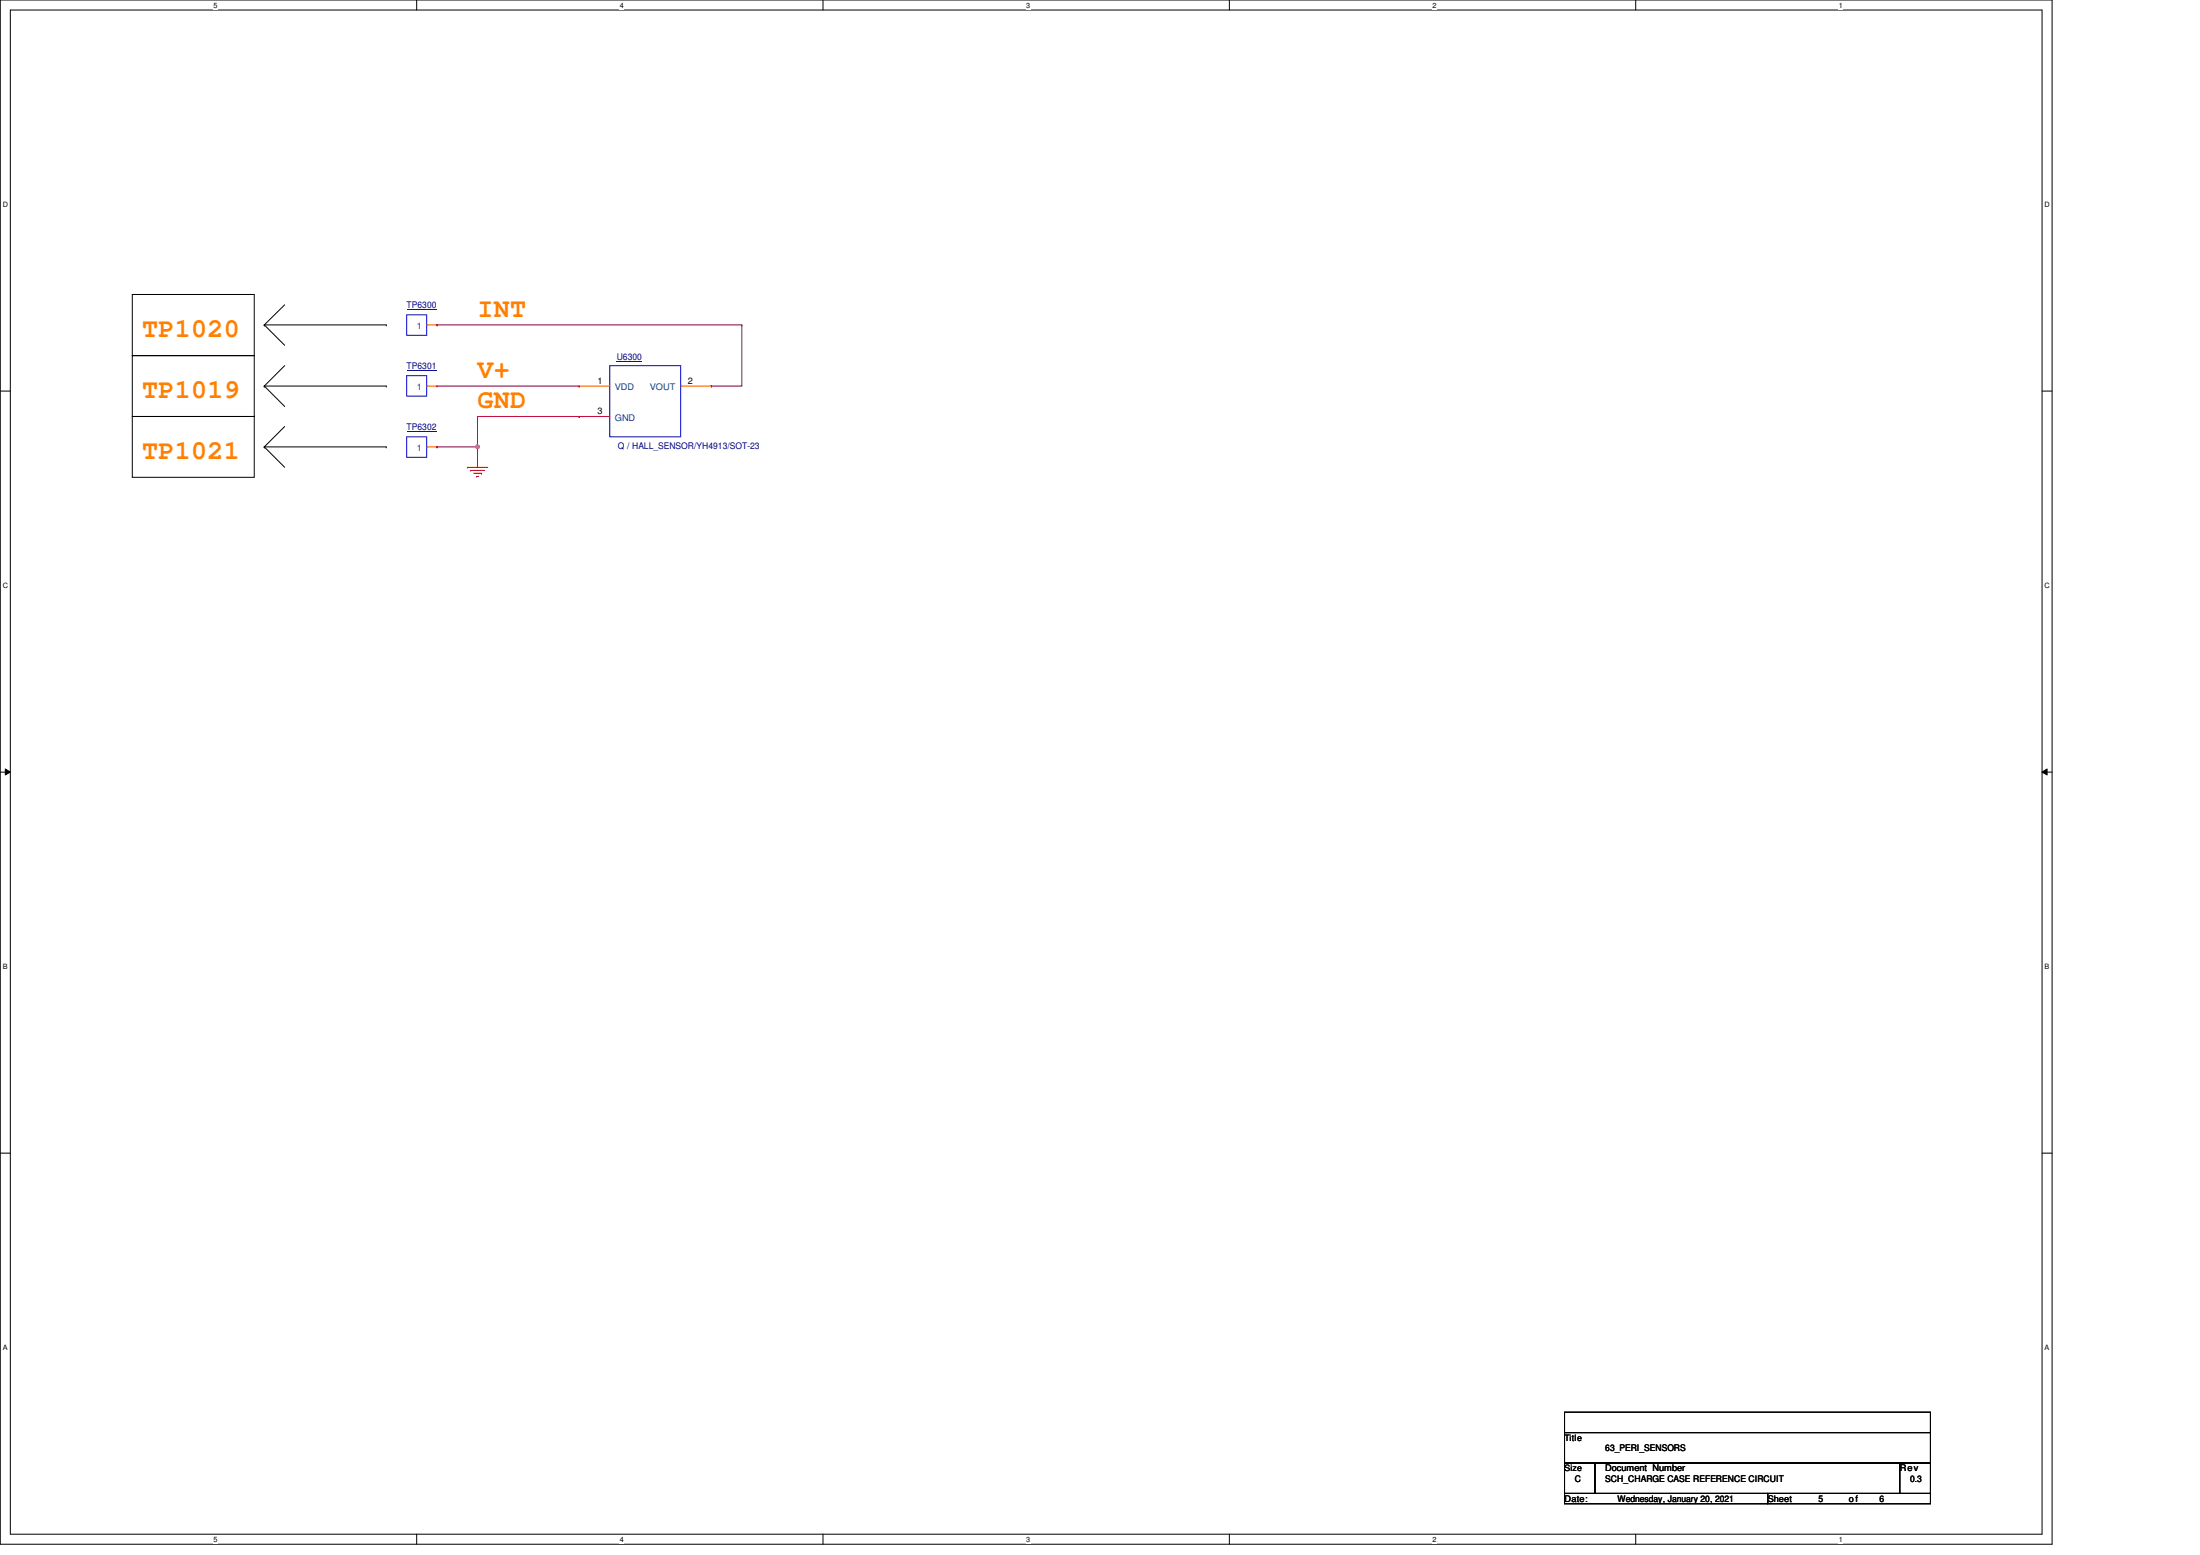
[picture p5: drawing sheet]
<svg xmlns="http://www.w3.org/2000/svg" width="297mm" height="210mm" viewBox="0 0 297 210" stroke-linecap="round" stroke-linejoin="round" font-family="sans-serif">
<path d="M0 0h277.1v208.4h-277.1zM1.4 1.4h274.3v205.7h-274.3z" fill="none" stroke="#000" stroke-width=".14"/>
<g fill="#fff">
<path d="M28.8 .1h.6v1.1h-.6z"/>
<path d="M28.8 207.2h.6v1.1h-.6z"/>
</g>
<path d="M56.3 0v1.4M56.3 207.1v1.3" fill="none" stroke="#000" stroke-width=".14"/>
<g fill="#fff">
<path d="M83.7 .1h.5v1.1h-.5z"/>
<path d="M83.7 207.2h.5v1.1h-.5z"/>
</g>
<path d="M111.1 0v1.4M111.1 207.1v1.3" fill="none" stroke="#000" stroke-width=".14"/>
<g fill="#fff">
<path d="M138.6 .1h.5v1.1h-.5z"/>
<path d="M138.6 207.2h.5v1.1h-.5z"/>
</g>
<path d="M166 0v1.4M166 207.1v1.3" fill="none" stroke="#000" stroke-width=".14"/>
<g fill="#fff">
<path d="M193.4 .1h.6v1.1h-.6z"/>
<path d="M193.4 207.2h.6v1.1h-.6z"/>
</g>
<path d="M220.8 0v1.4M220.8 207.1v1.3" fill="none" stroke="#000" stroke-width=".14"/>
<g fill="#fff">
<path d="M248.3 .1h.5v1.1h-.5z"/>
<path d="M248.3 207.2h.5v1.1h-.5z"/>
<path d="M.4 27.1h.7v1.1h-.7z"/>
<path d="M276.1 27.1h.7v1.1h-.7z"/>
<path d="M.4 78.5h.7v1.1h-.7z"/>
<path d="M276.1 78.5h.7v1.1h-.7z"/>
</g>
<path d="M0 52.8h1.4M275.7 52.8h1.4" fill="none" stroke="#000" stroke-width=".14"/>
<g fill="#fff">
<path d="M.4 129.9h.6v1.1h-.6z"/>
<path d="M276.1 129.9h.6v1.1h-.6z"/>
</g>
<path d="M0 104.2h1.4M.7 103.8l.7 .4-.7 .4zM275.7 104.2l.7-.4v.8zM275.7 104.2h1.4" fill="none" stroke="#000" stroke-width=".14"/>
<path d="M.7 103.8l.7 .4-.7 .4zM275.7 104.2l.7-.4v.8z" fill="#000"/>
<g fill="#fff">
<path d="M.4 181.4h.6v1.1h-.6z"/>
<path d="M276.1 181.4h.6v1.1h-.6z"/>
</g>
<g fill="none" stroke="#000" stroke-width=".14">
<path d="M17.9 39.8h16.4v8.2h-16.4zM17.9 48h16.4v8.2h-16.4zM17.9 56.2h16.4v8.2h-16.4zM35.7 43.9h.1M35.7 52.1h.1M35.7 43.9h16.5M35.7 43.9l2.7 2.7M35.7 52.1h16.5M35.7 52.1l2.7 2.8M38.4 41.1l-2.7 2.8M38.4 49.4l-2.7 2.7M38.4 57.6l-2.7 2.7"/>
<path d="M52.2 43.9h.1M52.2 52.1h.1M35.7 60.3h.1M35.7 60.3h16.5M35.7 60.3l2.7 2.8M52.2 60.3h.1M0 155.7h1.4M275.7 155.7h1.4"/>
</g>
<path d="M59 43.9h.1M59 43.9h41.2M59 52.1h19.2M64.5 56.2h.1M64.5 56.2v6.9M78.2 52.1h.1M96.1 52.1h.1M100.2 43.9h.1M100.2 43.9v8.2h-4.1M59 60.3h.1M59 60.3h5.5M64.5 60.3h.1" fill="none" stroke="#800040" stroke-width=".14"/>
<circle cx="64.5" cy="60.3" r=".26" fill="#f0f"/>
<circle cx="64.5" cy="60.3" r=".26" fill="none" stroke="#f0f" stroke-width=".14"/>
<path d="M64.5 56.2h13.7M78.2 56.2h.1" fill="none" stroke="#800040" stroke-width=".14"/>
<g fill="none" stroke="#f00" stroke-width=".14">
<path d="M57.6 43.9h1.4M57.6 52.1h1.4M59 43.9h.1M59 52.1h.1M78.2 52.1h.1M78.2 56.2h.1M78.2 52.1h4.1M78.2 56.2h4.1M91.9 52.1h4.2M96.1 52.1h.1M57.6 60.3h1.4M59 60.3h.1"/>
<path d="M63.1 63.1h.1M63.1 63.1h2.8M63.5 63.5h.1M63.5 63.5h1.9M63.9 63.9h1.1M64.3 64.3h.1M64.3 64.3h.3M65 63.9h.1"/>
</g>
<path d="M211.2 190.6h49.4v2.8h-49.4zM211.2 193.4h49.4v4.1h-49.4zM211.2 197.5h4.1v4.1h-4.1zM215.3 197.5h41.2v4.1h-41.2zM256.5 197.5h4.1v4.1h-4.1zM211.2 201.6h27.5v1.4h-27.5zM238.7 201.6h21.9v1.4h-21.9z" fill="none" stroke="#000" stroke-width=".14"/>
<path d="M54.9 42.5h2.7v2.8h-2.7zM54.9 59h2.7v2.7h-2.7zM54.9 50.7h2.7v2.8h-2.7zM82.3 49.4h9.6v9.6h-9.6z" fill="none" stroke="#00f" stroke-width=".14"/>
<path d="M54.9 41.7h4M54.9 58.2h4M54.9 50h4M83.3 48.8h3.4" fill="none" stroke="#000080" stroke-width=".14"/>
<circle cx="64.5" cy="60.3" r=".26" fill="#f0f"/>
<circle cx="64.5" cy="60.3" r=".26" fill="none" stroke="#f0f" stroke-width=".14"/>
<g font-size="3.6" fill="#ff8000">
<text x="19.2" y="45.5">TP1020</text>
<text x="64.5" y="42.8">INT</text>
<text x="19.2" y="53.7">TP1019</text>
<text x="64.5" y="51">V+</text>
<text x="64.5" y="55.1">GND</text>
<text x="19.2" y="62">TP1021</text>
</g>
<g font-size="1.2" fill="#000080">
<text x="54.9" y="41.6">TP6300</text>
<text x="54.9" y="49.8">TP6301</text>
<text x="83.3" y="48.6">U6300</text>
<text x="54.9" y="58">TP6302</text>
<text x="83.4" y="60.7">Q / HALL_SENSOR/YH4913/SOT-23</text>
</g>
<g font-size="1.2" fill="#004080">
<text x="56.3" y="44.5">1</text>
<text x="56.3" y="52.7">1</text>
<text x="83" y="52.7">VDD</text>
<text x="87.8" y="52.7">VOUT</text>
<text x="83" y="56.8">GND</text>
<text x="56.3" y="60.9">1</text>
</g>
<g font-size="1.2">
<text x="80.7" y="51.8">1</text>
<text x="92.9" y="51.8">2</text>
<text x="80.7" y="55.9">3</text>
<text x="211.2" y="194.5">Title</text>
<text x="216.7" y="195.9">63_PERI_SENSORS</text>
<text x="211.2" y="198.6">Size</text>
<text x="211.2" y="202.7">Date:</text>
<text x="212.6" y="200">C</text>
<text x="216.7" y="198.6">Document Number</text>
<text x="216.7" y="200">SCH_CHARGE CASE REFERENCE CIRCUIT</text>
<text x="218.4" y="202.7">Wednesday, January 20, 2021</text>
<text x="238.7" y="202.7">Sheet</text>
<text x="245.5" y="202.7">5</text>
<text x="249.6" y="202.7">of</text>
<text x="253.8" y="202.7">6</text>
<text x="256.5" y="198.6">Rev</text>
<text x="257.9" y="200">0.3</text>
</g>
<g font-size="1">
<text x="28.8" y="1">5</text>
<text x="83.7" y="1">4</text>
<text x="138.6" y="1">3</text>
<text x="193.4" y="1">2</text>
<text x="248.3" y="1">1</text>
<text x=".4" y="27.9">D</text>
<text x="276.1" y="27.9">D</text>
<text x=".4" y="79.4">C</text>
<text x="276.1" y="79.4">C</text>
<text x=".4" y="130.8">B</text>
<text x="276.1" y="130.8">B</text>
<text x=".4" y="182.2">A</text>
<text x="276.1" y="182.2">A</text>
<text x="28.8" y="208.1">5</text>
<text x="83.7" y="208.1">4</text>
<text x="138.6" y="208.1">3</text>
<text x="193.4" y="208.1">2</text>
<text x="248.3" y="208.1">1</text>
</g>
</svg>
